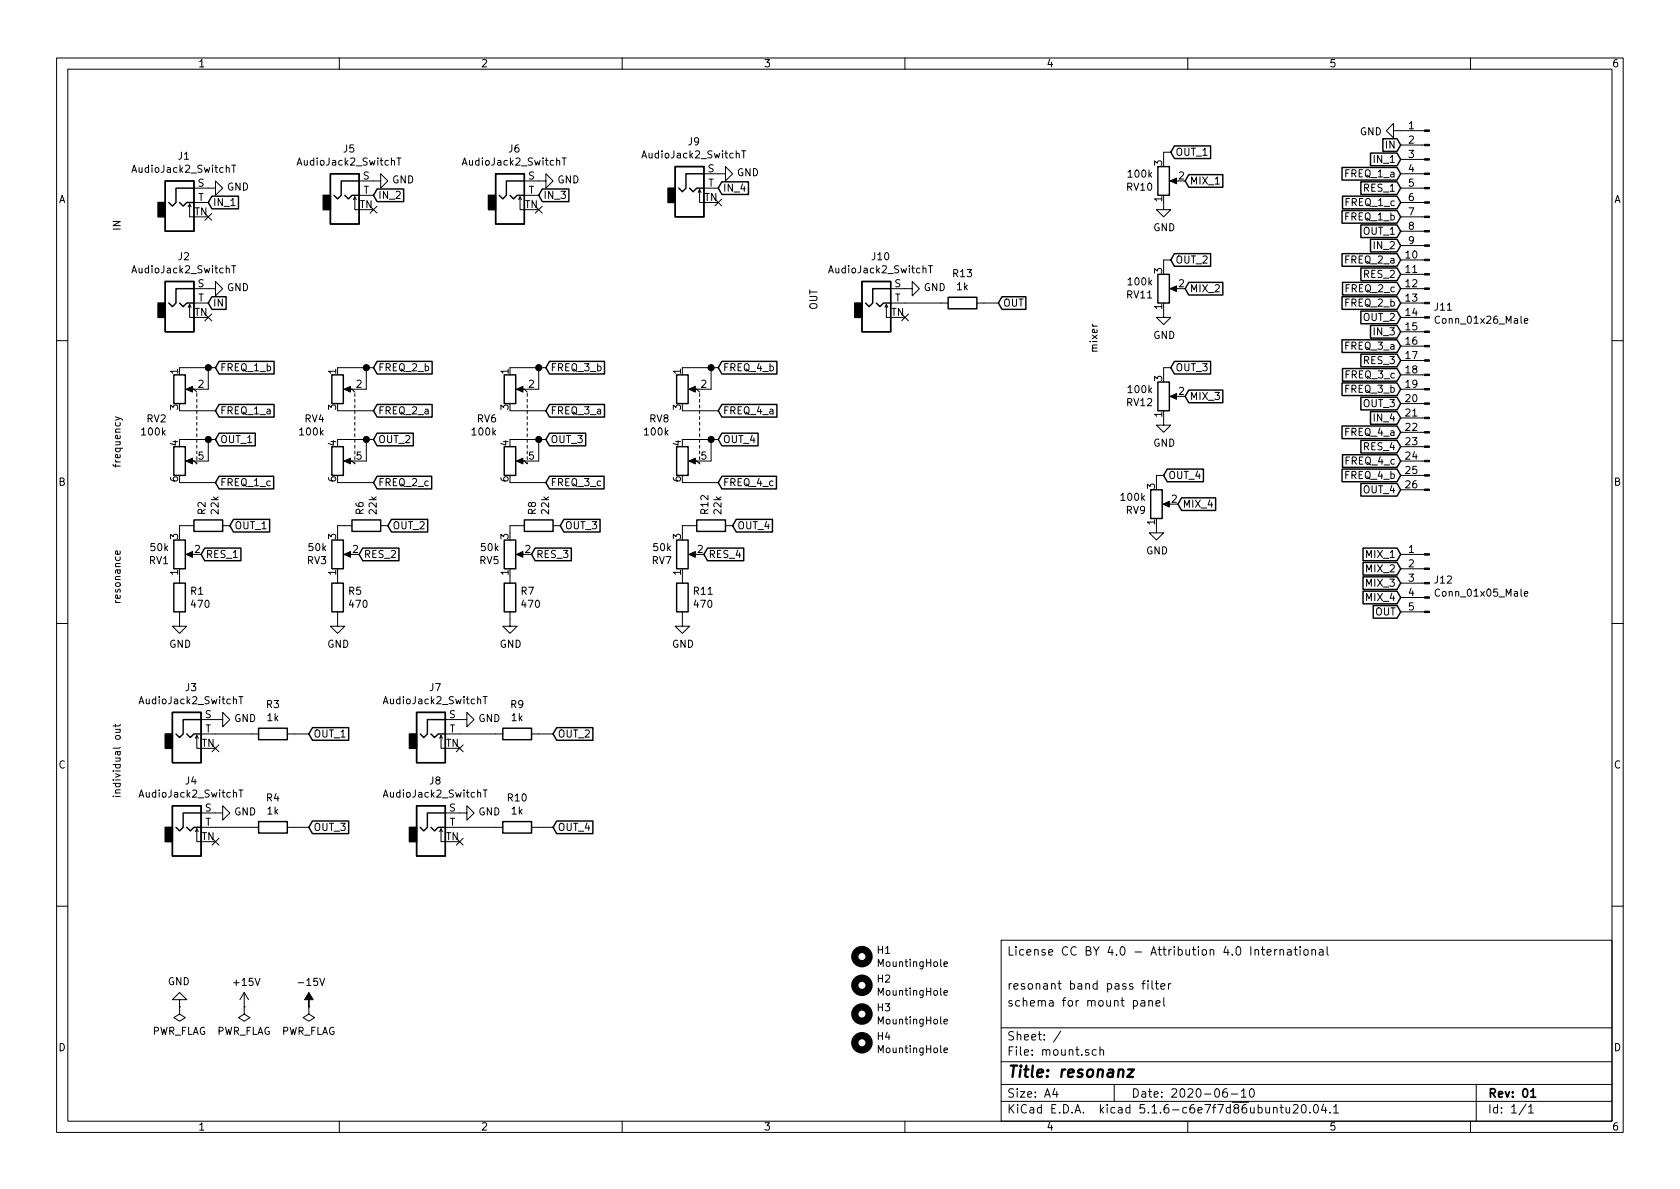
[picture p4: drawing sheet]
EESchema Schematic File Version 4
EELAYER 30 0
EELAYER END
$Descr A4 11693 8268
encoding utf-8
Sheet 1 1
Title "resonanz"
Date "2020-06-10"
Rev "01"
Comp ""
Comment1 "schema for mount panel"
Comment2 "resonant band pass filter"
Comment3 ""
Comment4 "License CC BY 4.0 - Attribution 4.0 International"
$EndDescr
$Comp
L Device:R_POT RV1
U 1 1
P 1250 3850
F 0 "RV1" H 1180 3896 50  0000 R CNN
F 1 "50k" H 1180 3805 50  0000 R CNN
F 2 "elektrophon:Potentiometer_Alpha_RD901F-40-00D_Single_Vertical" H 1250 3850 50  0001 C CNN
F 3 "~" H 1250 3850 50  0001 C CNN
	1    1250 3850
	1    0    0    1   
$EndComp
Text Notes 850  4200 1    50   ~ 0
resonance
$Comp
L Connector:AudioJack2_SwitchT J1
U 1 1
P 1250 1400
F 0 "J1" H 1280 1725 50  0000 C CNN
F 1 "AudioJack2_SwitchT" H 1280 1634 50  0000 C CNN
F 2 "elektrophon:Jack_3.5mm_WQP-PJ398SM_Vertical" H 1250 1400 50  0001 C CNN
F 3 "~" H 1250 1400 50  0001 C CNN
	1    1250 1400
	1    0    0    -1  
$EndComp
$Comp
L power:GND #PWR03
U 1 1
P 1450 1300
F 0 "#PWR03" H 1450 1050 50  0001 C CNN
F 1 "GND" V 1455 1172 50  0000 R CNN
F 2 "" H 1450 1300 50  0001 C CNN
F 3 "" H 1450 1300 50  0001 C CNN
	1    1450 1300
	0    -1   -1   0   
$EndComp
NoConn ~ 1450 1500
$Comp
L power:+15V #PWR05
U 1 1
P 1700 7000
F 0 "#PWR05" H 1700 6850 50  0001 C CNN
F 1 "+15V" H 1715 7173 50  0000 C CNN
F 2 "" H 1700 7000 50  0001 C CNN
F 3 "" H 1700 7000 50  0001 C CNN
	1    1700 7000
	1    0    0    -1  
$EndComp
$Comp
L power:-15V #PWR08
U 1 1
P 2150 7000
F 0 "#PWR08" H 2150 7100 50  0001 C CNN
F 1 "-15V" H 2165 7173 50  0000 C CNN
F 2 "" H 2150 7000 50  0001 C CNN
F 3 "" H 2150 7000 50  0001 C CNN
	1    2150 7000
	1    0    0    -1  
$EndComp
$Comp
L power:GND #PWR02
U 1 1
P 1250 7000
F 0 "#PWR02" H 1250 6750 50  0001 C CNN
F 1 "GND" H 1255 6827 50  0000 C CNN
F 2 "" H 1250 7000 50  0001 C CNN
F 3 "" H 1250 7000 50  0001 C CNN
	1    1250 7000
	-1   0    0    1   
$EndComp
$Comp
L power:PWR_FLAG #FLG01
U 1 1
P 1250 7000
F 0 "#FLG01" H 1250 7075 50  0001 C CNN
F 1 "PWR_FLAG" H 1250 7173 50  0000 C CNN
F 2 "" H 1250 7000 50  0001 C CNN
F 3 "~" H 1250 7000 50  0001 C CNN
	1    1250 7000
	-1   0    0    1   
$EndComp
$Comp
L power:PWR_FLAG #FLG02
U 1 1
P 1700 7000
F 0 "#FLG02" H 1700 7075 50  0001 C CNN
F 1 "PWR_FLAG" H 1700 7173 50  0000 C CNN
F 2 "" H 1700 7000 50  0001 C CNN
F 3 "~" H 1700 7000 50  0001 C CNN
	1    1700 7000
	-1   0    0    1   
$EndComp
$Comp
L power:PWR_FLAG #FLG03
U 1 1
P 2150 7000
F 0 "#FLG03" H 2150 7075 50  0001 C CNN
F 1 "PWR_FLAG" H 2150 7173 50  0000 C CNN
F 2 "" H 2150 7000 50  0001 C CNN
F 3 "~" H 2150 7000 50  0001 C CNN
	1    2150 7000
	-1   0    0    1   
$EndComp
$Comp
L Mechanical:MountingHole H1
U 1 1
P 6000 6650
F 0 "H1" H 6100 6696 50  0000 L CNN
F 1 "MountingHole" H 6100 6605 50  0000 L CNN
F 2 "MountingHole:MountingHole_2.2mm_M2" H 6000 6650 50  0001 C CNN
F 3 "~" H 6000 6650 50  0001 C CNN
	1    6000 6650
	1    0    0    -1  
$EndComp
$Comp
L Mechanical:MountingHole H2
U 1 1
P 6000 6850
F 0 "H2" H 6100 6896 50  0000 L CNN
F 1 "MountingHole" H 6100 6805 50  0000 L CNN
F 2 "MountingHole:MountingHole_2.2mm_M2" H 6000 6850 50  0001 C CNN
F 3 "~" H 6000 6850 50  0001 C CNN
	1    6000 6850
	1    0    0    -1  
$EndComp
$Comp
L Mechanical:MountingHole H3
U 1 1
P 6000 7050
F 0 "H3" H 6100 7096 50  0000 L CNN
F 1 "MountingHole" H 6100 7005 50  0000 L CNN
F 2 "MountingHole:MountingHole_2.2mm_M2" H 6000 7050 50  0001 C CNN
F 3 "~" H 6000 7050 50  0001 C CNN
	1    6000 7050
	1    0    0    -1  
$EndComp
$Comp
L Mechanical:MountingHole H4
U 1 1
P 6000 7250
F 0 "H4" H 6100 7296 50  0000 L CNN
F 1 "MountingHole" H 6100 7205 50  0000 L CNN
F 2 "MountingHole:MountingHole_2.2mm_M2" H 6000 7250 50  0001 C CNN
F 3 "~" H 6000 7250 50  0001 C CNN
	1    6000 7250
	1    0    0    -1  
$EndComp
Text GLabel 1450 1400 2    50   Input ~ 0
IN_1
$Comp
L Connector:AudioJack2_SwitchT J2
U 1 1
P 1250 2100
F 0 "J2" H 1280 2425 50  0000 C CNN
F 1 "AudioJack2_SwitchT" H 1280 2334 50  0000 C CNN
F 2 "elektrophon:Jack_3.5mm_WQP-PJ398SM_Vertical" H 1250 2100 50  0001 C CNN
F 3 "~" H 1250 2100 50  0001 C CNN
	1    1250 2100
	1    0    0    -1  
$EndComp
Text Notes 850  1600 1    50   ~ 0
IN
$Comp
L power:GND #PWR04
U 1 1
P 1450 2000
F 0 "#PWR04" H 1450 1750 50  0001 C CNN
F 1 "GND" V 1455 1872 50  0000 R CNN
F 2 "" H 1450 2000 50  0001 C CNN
F 3 "" H 1450 2000 50  0001 C CNN
	1    1450 2000
	0    -1   -1   0   
$EndComp
NoConn ~ 1450 2200
Text GLabel 1450 2100 2    50   Input ~ 0
IN
$Comp
L Device:R_POT_Dual RV2
U 1 1
P 1350 2950
F 0 "RV2" V 1304 2763 50  0000 R CNN
F 1 "100k" V 1395 2763 50  0000 R CNN
F 2 "elektrophon:Potentiometer_Alpha_RD902F-40-00D_Dual_Vertical" H 1600 2875 50  0001 C CNN
F 3 "~" H 1600 2875 50  0001 C CNN
	1    1350 2950
	0    1    1    0   
$EndComp
$Comp
L Connector:AudioJack2_SwitchT J3
U 1 1
P 1300 5100
F 0 "J3" H 1330 5425 50  0000 C CNN
F 1 "AudioJack2_SwitchT" H 1330 5334 50  0000 C CNN
F 2 "elektrophon:Jack_3.5mm_WQP-PJ398SM_Vertical" H 1300 5100 50  0001 C CNN
F 3 "~" H 1300 5100 50  0001 C CNN
	1    1300 5100
	1    0    0    -1  
$EndComp
$Comp
L power:GND #PWR06
U 1 1
P 1500 5000
F 0 "#PWR06" H 1500 4750 50  0001 C CNN
F 1 "GND" V 1505 4872 50  0000 R CNN
F 2 "" H 1500 5000 50  0001 C CNN
F 3 "" H 1500 5000 50  0001 C CNN
	1    1500 5000
	0    -1   -1   0   
$EndComp
NoConn ~ 1500 5200
Text GLabel 2150 5100 2    50   Input ~ 0
OUT_1
$Comp
L Device:R R1
U 1 1
P 1250 4150
F 0 "R1" H 1320 4196 50  0000 L CNN
F 1 "470" H 1320 4105 50  0000 L CNN
F 2 "Resistor_THT:R_Axial_DIN0207_L6.3mm_D2.5mm_P10.16mm_Horizontal" V 1180 4150 50  0001 C CNN
F 3 "~" H 1250 4150 50  0001 C CNN
	1    1250 4150
	1    0    0    -1  
$EndComp
$Comp
L power:GND #PWR01
U 1 1
P 1250 4300
F 0 "#PWR01" H 1250 4050 50  0001 C CNN
F 1 "GND" H 1255 4127 50  0000 C CNN
F 2 "" H 1250 4300 50  0001 C CNN
F 3 "" H 1250 4300 50  0001 C CNN
	1    1250 4300
	1    0    0    -1  
$EndComp
Text GLabel 1400 3850 2    50   Input ~ 0
RES_1
Wire Wire Line
	1300 3650 1250 3650
Wire Wire Line
	1250 3650 1250 3700
Text Notes 850  3250 1    50   ~ 0
frequency
Text GLabel 1500 2850 2    50   Input ~ 0
FREQ_1_a
Text GLabel 1500 2550 2    50   Input ~ 0
FREQ_1_b
Text GLabel 1500 3350 2    50   Input ~ 0
FREQ_1_c
Text GLabel 1500 3050 2    50   Input ~ 0
OUT_1
Wire Wire Line
	1500 2550 1450 2550
Wire Wire Line
	1500 3050 1450 3050
$Comp
L Device:R R3
U 1 1
P 1900 5100
F 0 "R3" V 1693 5100 50  0000 C CNN
F 1 "1k" V 1784 5100 50  0000 C CNN
F 2 "Resistor_THT:R_Axial_DIN0207_L6.3mm_D2.5mm_P10.16mm_Horizontal" V 1830 5100 50  0001 C CNN
F 3 "~" H 1900 5100 50  0001 C CNN
	1    1900 5100
	0    1    1    0   
$EndComp
Wire Wire Line
	2150 5100 2050 5100
Wire Wire Line
	1750 5100 1500 5100
$Comp
L Device:R_POT RV3
U 1 1
P 2350 3850
F 0 "RV3" H 2280 3896 50  0000 R CNN
F 1 "50k" H 2280 3805 50  0000 R CNN
F 2 "elektrophon:Potentiometer_Alpha_RD901F-40-00D_Single_Vertical" H 2350 3850 50  0001 C CNN
F 3 "~" H 2350 3850 50  0001 C CNN
	1    2350 3850
	1    0    0    1   
$EndComp
$Comp
L Connector:AudioJack2_SwitchT J5
U 1 1
P 2400 1350
F 0 "J5" H 2430 1675 50  0000 C CNN
F 1 "AudioJack2_SwitchT" H 2430 1584 50  0000 C CNN
F 2 "elektrophon:Jack_3.5mm_WQP-PJ398SM_Vertical" H 2400 1350 50  0001 C CNN
F 3 "~" H 2400 1350 50  0001 C CNN
	1    2400 1350
	1    0    0    -1  
$EndComp
$Comp
L power:GND #PWR010
U 1 1
P 2600 1250
F 0 "#PWR010" H 2600 1000 50  0001 C CNN
F 1 "GND" V 2605 1122 50  0000 R CNN
F 2 "" H 2600 1250 50  0001 C CNN
F 3 "" H 2600 1250 50  0001 C CNN
	1    2600 1250
	0    -1   -1   0   
$EndComp
NoConn ~ 2600 1450
Text GLabel 2600 1350 2    50   Input ~ 0
IN_2
$Comp
L Device:R_POT_Dual RV4
U 1 1
P 2450 2950
F 0 "RV4" V 2404 2763 50  0000 R CNN
F 1 "100k" V 2495 2763 50  0000 R CNN
F 2 "elektrophon:Potentiometer_Alpha_RD902F-40-00D_Dual_Vertical" H 2700 2875 50  0001 C CNN
F 3 "~" H 2700 2875 50  0001 C CNN
	1    2450 2950
	0    1    1    0   
$EndComp
$Comp
L Connector:AudioJack2_SwitchT J7
U 1 1
P 3000 5100
F 0 "J7" H 3030 5425 50  0000 C CNN
F 1 "AudioJack2_SwitchT" H 3030 5334 50  0000 C CNN
F 2 "elektrophon:Jack_3.5mm_WQP-PJ398SM_Vertical" H 3000 5100 50  0001 C CNN
F 3 "~" H 3000 5100 50  0001 C CNN
	1    3000 5100
	1    0    0    -1  
$EndComp
$Comp
L power:GND #PWR013
U 1 1
P 3200 5000
F 0 "#PWR013" H 3200 4750 50  0001 C CNN
F 1 "GND" V 3205 4872 50  0000 R CNN
F 2 "" H 3200 5000 50  0001 C CNN
F 3 "" H 3200 5000 50  0001 C CNN
	1    3200 5000
	0    -1   -1   0   
$EndComp
NoConn ~ 3200 5200
Text GLabel 3850 5100 2    50   Input ~ 0
OUT_2
$Comp
L Device:R R5
U 1 1
P 2350 4150
F 0 "R5" H 2420 4196 50  0000 L CNN
F 1 "470" H 2420 4105 50  0000 L CNN
F 2 "Resistor_THT:R_Axial_DIN0207_L6.3mm_D2.5mm_P10.16mm_Horizontal" V 2280 4150 50  0001 C CNN
F 3 "~" H 2350 4150 50  0001 C CNN
	1    2350 4150
	1    0    0    -1  
$EndComp
$Comp
L power:GND #PWR09
U 1 1
P 2350 4300
F 0 "#PWR09" H 2350 4050 50  0001 C CNN
F 1 "GND" H 2355 4127 50  0000 C CNN
F 2 "" H 2350 4300 50  0001 C CNN
F 3 "" H 2350 4300 50  0001 C CNN
	1    2350 4300
	1    0    0    -1  
$EndComp
Text GLabel 2500 3850 2    50   Input ~ 0
RES_2
Wire Wire Line
	2400 3650 2350 3650
Wire Wire Line
	2350 3650 2350 3700
Text GLabel 2600 2850 2    50   Input ~ 0
FREQ_2_a
Text GLabel 2600 2550 2    50   Input ~ 0
FREQ_2_b
Text GLabel 2600 3050 2    50   Input ~ 0
OUT_2
Wire Wire Line
	2600 2550 2550 2550
Wire Wire Line
	2600 3050 2550 3050
$Comp
L Device:R R9
U 1 1
P 3600 5100
F 0 "R9" V 3393 5100 50  0000 C CNN
F 1 "1k" V 3484 5100 50  0000 C CNN
F 2 "Resistor_THT:R_Axial_DIN0207_L6.3mm_D2.5mm_P10.16mm_Horizontal" V 3530 5100 50  0001 C CNN
F 3 "~" H 3600 5100 50  0001 C CNN
	1    3600 5100
	0    1    1    0   
$EndComp
Wire Wire Line
	3850 5100 3750 5100
Wire Wire Line
	3450 5100 3200 5100
$Comp
L Device:R_POT RV5
U 1 1
P 3550 3850
F 0 "RV5" H 3480 3896 50  0000 R CNN
F 1 "50k" H 3480 3805 50  0000 R CNN
F 2 "elektrophon:Potentiometer_Alpha_RD901F-40-00D_Single_Vertical" H 3550 3850 50  0001 C CNN
F 3 "~" H 3550 3850 50  0001 C CNN
	1    3550 3850
	1    0    0    1   
$EndComp
$Comp
L Connector:AudioJack2_SwitchT J6
U 1 1
P 3550 1350
F 0 "J6" H 3580 1675 50  0000 C CNN
F 1 "AudioJack2_SwitchT" H 3580 1584 50  0000 C CNN
F 2 "elektrophon:Jack_3.5mm_WQP-PJ398SM_Vertical" H 3550 1350 50  0001 C CNN
F 3 "~" H 3550 1350 50  0001 C CNN
	1    3550 1350
	1    0    0    -1  
$EndComp
$Comp
L power:GND #PWR012
U 1 1
P 3750 1250
F 0 "#PWR012" H 3750 1000 50  0001 C CNN
F 1 "GND" V 3755 1122 50  0000 R CNN
F 2 "" H 3750 1250 50  0001 C CNN
F 3 "" H 3750 1250 50  0001 C CNN
	1    3750 1250
	0    -1   -1   0   
$EndComp
NoConn ~ 3750 1450
Text GLabel 3750 1350 2    50   Input ~ 0
IN_3
$Comp
L Device:R_POT_Dual RV6
U 1 1
P 3650 2950
F 0 "RV6" V 3604 2763 50  0000 R CNN
F 1 "100k" V 3695 2763 50  0000 R CNN
F 2 "elektrophon:Potentiometer_Alpha_RD902F-40-00D_Dual_Vertical" H 3900 2875 50  0001 C CNN
F 3 "~" H 3900 2875 50  0001 C CNN
	1    3650 2950
	0    1    1    0   
$EndComp
$Comp
L Connector:AudioJack2_SwitchT J4
U 1 1
P 1300 5750
F 0 "J4" H 1330 6075 50  0000 C CNN
F 1 "AudioJack2_SwitchT" H 1330 5984 50  0000 C CNN
F 2 "elektrophon:Jack_3.5mm_WQP-PJ398SM_Vertical" H 1300 5750 50  0001 C CNN
F 3 "~" H 1300 5750 50  0001 C CNN
	1    1300 5750
	1    0    0    -1  
$EndComp
Text Notes 850  5550 1    50   ~ 0
individual out
$Comp
L power:GND #PWR07
U 1 1
P 1500 5650
F 0 "#PWR07" H 1500 5400 50  0001 C CNN
F 1 "GND" V 1505 5522 50  0000 R CNN
F 2 "" H 1500 5650 50  0001 C CNN
F 3 "" H 1500 5650 50  0001 C CNN
	1    1500 5650
	0    -1   -1   0   
$EndComp
NoConn ~ 1500 5850
Text GLabel 2150 5750 2    50   Input ~ 0
OUT_3
$Comp
L Device:R R7
U 1 1
P 3550 4150
F 0 "R7" H 3620 4196 50  0000 L CNN
F 1 "470" H 3620 4105 50  0000 L CNN
F 2 "Resistor_THT:R_Axial_DIN0207_L6.3mm_D2.5mm_P10.16mm_Horizontal" V 3480 4150 50  0001 C CNN
F 3 "~" H 3550 4150 50  0001 C CNN
	1    3550 4150
	1    0    0    -1  
$EndComp
$Comp
L power:GND #PWR011
U 1 1
P 3550 4300
F 0 "#PWR011" H 3550 4050 50  0001 C CNN
F 1 "GND" H 3555 4127 50  0000 C CNN
F 2 "" H 3550 4300 50  0001 C CNN
F 3 "" H 3550 4300 50  0001 C CNN
	1    3550 4300
	1    0    0    -1  
$EndComp
Text GLabel 3700 3850 2    50   Input ~ 0
RES_3
Wire Wire Line
	3600 3650 3550 3650
Wire Wire Line
	3550 3650 3550 3700
Text GLabel 3800 2850 2    50   Input ~ 0
FREQ_3_a
Text GLabel 3800 2550 2    50   Input ~ 0
FREQ_3_b
Text GLabel 3800 3350 2    50   Input ~ 0
FREQ_3_c
Text GLabel 3800 3050 2    50   Input ~ 0
OUT_3
Wire Wire Line
	3800 2550 3750 2550
Wire Wire Line
	3800 3050 3750 3050
$Comp
L Device:R R4
U 1 1
P 1900 5750
F 0 "R4" V 1693 5750 50  0000 C CNN
F 1 "1k" V 1784 5750 50  0000 C CNN
F 2 "Resistor_THT:R_Axial_DIN0207_L6.3mm_D2.5mm_P10.16mm_Horizontal" V 1830 5750 50  0001 C CNN
F 3 "~" H 1900 5750 50  0001 C CNN
	1    1900 5750
	0    1    1    0   
$EndComp
Wire Wire Line
	2150 5750 2050 5750
Wire Wire Line
	1750 5750 1500 5750
Text GLabel 2600 3350 2    50   Input ~ 0
FREQ_2_c
$Comp
L Connector:AudioJack2_SwitchT J10
U 1 1
P 6100 2100
F 0 "J10" H 6130 2425 50  0000 C CNN
F 1 "AudioJack2_SwitchT" H 6130 2334 50  0000 C CNN
F 2 "elektrophon:Jack_3.5mm_WQP-PJ398SM_Vertical" H 6100 2100 50  0001 C CNN
F 3 "~" H 6100 2100 50  0001 C CNN
	1    6100 2100
	1    0    0    -1  
$EndComp
Text Notes 5700 2150 1    50   ~ 0
OUT
$Comp
L power:GND #PWR021
U 1 1
P 6300 2000
F 0 "#PWR021" H 6300 1750 50  0001 C CNN
F 1 "GND" V 6305 1872 50  0000 R CNN
F 2 "" H 6300 2000 50  0001 C CNN
F 3 "" H 6300 2000 50  0001 C CNN
	1    6300 2000
	0    -1   -1   0   
$EndComp
NoConn ~ 6300 2200
Text GLabel 6950 2100 2    50   Input ~ 0
OUT
$Comp
L Device:R R13
U 1 1
P 6700 2100
F 0 "R13" V 6493 2100 50  0000 C CNN
F 1 "1k" V 6584 2100 50  0000 C CNN
F 2 "Resistor_THT:R_Axial_DIN0207_L6.3mm_D2.5mm_P10.16mm_Horizontal" V 6630 2100 50  0001 C CNN
F 3 "~" H 6700 2100 50  0001 C CNN
	1    6700 2100
	0    1    1    0   
$EndComp
Wire Wire Line
	6950 2100 6850 2100
Wire Wire Line
	6550 2100 6300 2100
$Comp
L Device:R_POT RV10
U 1 1
P 8100 1250
F 0 "RV10" H 8030 1296 50  0000 R CNN
F 1 "100k" H 8030 1205 50  0000 R CNN
F 2 "elektrophon:Potentiometer_Alpha_RD901F-40-00D_Single_Vertical" H 8100 1250 50  0001 C CNN
F 3 "~" H 8100 1250 50  0001 C CNN
	1    8100 1250
	1    0    0    1   
$EndComp
$Comp
L power:GND #PWR018
U 1 1
P 8100 1400
F 0 "#PWR018" H 8100 1150 50  0001 C CNN
F 1 "GND" H 8105 1227 50  0000 C CNN
F 2 "" H 8100 1400 50  0001 C CNN
F 3 "" H 8100 1400 50  0001 C CNN
	1    8100 1400
	1    0    0    -1  
$EndComp
Text GLabel 8150 1050 2    50   Input ~ 0
OUT_1
Text GLabel 8250 1250 2    50   Input ~ 0
MIX_1
Wire Wire Line
	8150 1050 8100 1050
Wire Wire Line
	8100 1050 8100 1100
$Comp
L Device:R_POT RV11
U 1 1
P 8100 2000
F 0 "RV11" H 8030 2046 50  0000 R CNN
F 1 "100k" H 8030 1955 50  0000 R CNN
F 2 "elektrophon:Potentiometer_Alpha_RD901F-40-00D_Single_Vertical" H 8100 2000 50  0001 C CNN
F 3 "~" H 8100 2000 50  0001 C CNN
	1    8100 2000
	1    0    0    1   
$EndComp
Text Notes 7650 2450 1    50   ~ 0
mixer
$Comp
L power:GND #PWR019
U 1 1
P 8100 2150
F 0 "#PWR019" H 8100 1900 50  0001 C CNN
F 1 "GND" H 8105 1977 50  0000 C CNN
F 2 "" H 8100 2150 50  0001 C CNN
F 3 "" H 8100 2150 50  0001 C CNN
	1    8100 2150
	1    0    0    -1  
$EndComp
Text GLabel 8150 1800 2    50   Input ~ 0
OUT_2
Text GLabel 8250 2000 2    50   Input ~ 0
MIX_2
Wire Wire Line
	8150 1800 8100 1800
Wire Wire Line
	8100 1800 8100 1850
$Comp
L Device:R_POT RV12
U 1 1
P 8100 2750
F 0 "RV12" H 8030 2796 50  0000 R CNN
F 1 "100k" H 8030 2705 50  0000 R CNN
F 2 "elektrophon:Potentiometer_Alpha_RD901F-40-00D_Single_Vertical" H 8100 2750 50  0001 C CNN
F 3 "~" H 8100 2750 50  0001 C CNN
	1    8100 2750
	1    0    0    1   
$EndComp
$Comp
L power:GND #PWR020
U 1 1
P 8100 2900
F 0 "#PWR020" H 8100 2650 50  0001 C CNN
F 1 "GND" H 8105 2727 50  0000 C CNN
F 2 "" H 8100 2900 50  0001 C CNN
F 3 "" H 8100 2900 50  0001 C CNN
	1    8100 2900
	1    0    0    -1  
$EndComp
Text GLabel 8150 2550 2    50   Input ~ 0
OUT_3
Text GLabel 8250 2750 2    50   Input ~ 0
MIX_3
Wire Wire Line
	8150 2550 8100 2550
Wire Wire Line
	8100 2550 8100 2600
Text GLabel 1600 3650 2    50   Input ~ 0
OUT_1
$Comp
L Device:R R2
U 1 1
P 1450 3650
F 0 "R2" H 1520 3696 50  0000 L CNN
F 1 "22k" H 1520 3605 50  0000 L CNN
F 2 "Resistor_THT:R_Axial_DIN0207_L6.3mm_D2.5mm_P10.16mm_Horizontal" V 1380 3650 50  0001 C CNN
F 3 "~" H 1450 3650 50  0001 C CNN
	1    1450 3650
	0    -1   -1   0   
$EndComp
Text GLabel 9750 3850 0    50   Input ~ 0
MIX_1
Text GLabel 9750 3950 0    50   Input ~ 0
MIX_2
Text GLabel 9750 4050 0    50   Input ~ 0
MIX_3
$Comp
L Device:R_POT RV9
U 1 1
P 8050 3500
F 0 "RV9" H 7980 3546 50  0000 R CNN
F 1 "100k" H 7980 3455 50  0000 R CNN
F 2 "elektrophon:Potentiometer_Alpha_RD901F-40-00D_Single_Vertical" H 8050 3500 50  0001 C CNN
F 3 "~" H 8050 3500 50  0001 C CNN
	1    8050 3500
	1    0    0    1   
$EndComp
$Comp
L power:GND #PWR017
U 1 1
P 8050 3650
F 0 "#PWR017" H 8050 3400 50  0001 C CNN
F 1 "GND" H 8055 3477 50  0000 C CNN
F 2 "" H 8050 3650 50  0001 C CNN
F 3 "" H 8050 3650 50  0001 C CNN
	1    8050 3650
	1    0    0    -1  
$EndComp
Text GLabel 8100 3300 2    50   Input ~ 0
OUT_4
Text GLabel 8200 3500 2    50   Input ~ 0
MIX_4
Wire Wire Line
	8100 3300 8050 3300
Wire Wire Line
	8050 3300 8050 3350
$Comp
L Device:R_POT RV7
U 1 1
P 4750 3850
F 0 "RV7" H 4680 3896 50  0000 R CNN
F 1 "50k" H 4680 3805 50  0000 R CNN
F 2 "elektrophon:Potentiometer_Alpha_RD901F-40-00D_Single_Vertical" H 4750 3850 50  0001 C CNN
F 3 "~" H 4750 3850 50  0001 C CNN
	1    4750 3850
	1    0    0    1   
$EndComp
$Comp
L Connector:AudioJack2_SwitchT J9
U 1 1
P 4800 1300
F 0 "J9" H 4830 1625 50  0000 C CNN
F 1 "AudioJack2_SwitchT" H 4830 1534 50  0000 C CNN
F 2 "elektrophon:Jack_3.5mm_WQP-PJ398SM_Vertical" H 4800 1300 50  0001 C CNN
F 3 "~" H 4800 1300 50  0001 C CNN
	1    4800 1300
	1    0    0    -1  
$EndComp
$Comp
L power:GND #PWR016
U 1 1
P 5000 1200
F 0 "#PWR016" H 5000 950 50  0001 C CNN
F 1 "GND" V 5005 1072 50  0000 R CNN
F 2 "" H 5000 1200 50  0001 C CNN
F 3 "" H 5000 1200 50  0001 C CNN
	1    5000 1200
	0    -1   -1   0   
$EndComp
NoConn ~ 5000 1400
Text GLabel 5000 1300 2    50   Input ~ 0
IN_4
$Comp
L Device:R_POT_Dual RV8
U 1 1
P 4850 2950
F 0 "RV8" V 4804 2763 50  0000 R CNN
F 1 "100k" V 4895 2763 50  0000 R CNN
F 2 "elektrophon:Potentiometer_Alpha_RD902F-40-00D_Dual_Vertical" H 5100 2875 50  0001 C CNN
F 3 "~" H 5100 2875 50  0001 C CNN
	1    4850 2950
	0    1    1    0   
$EndComp
$Comp
L Device:R R11
U 1 1
P 4750 4150
F 0 "R11" H 4820 4196 50  0000 L CNN
F 1 "470" H 4820 4105 50  0000 L CNN
F 2 "Resistor_THT:R_Axial_DIN0207_L6.3mm_D2.5mm_P10.16mm_Horizontal" V 4680 4150 50  0001 C CNN
F 3 "~" H 4750 4150 50  0001 C CNN
	1    4750 4150
	1    0    0    -1  
$EndComp
$Comp
L power:GND #PWR015
U 1 1
P 4750 4300
F 0 "#PWR015" H 4750 4050 50  0001 C CNN
F 1 "GND" H 4755 4127 50  0000 C CNN
F 2 "" H 4750 4300 50  0001 C CNN
F 3 "" H 4750 4300 50  0001 C CNN
	1    4750 4300
	1    0    0    -1  
$EndComp
Text GLabel 4900 3850 2    50   Input ~ 0
RES_4
Wire Wire Line
	4800 3650 4750 3650
Wire Wire Line
	4750 3650 4750 3700
Text GLabel 5000 2850 2    50   Input ~ 0
FREQ_4_a
Text GLabel 5000 2550 2    50   Input ~ 0
FREQ_4_b
Text GLabel 5000 3350 2    50   Input ~ 0
FREQ_4_c
Text GLabel 5000 3050 2    50   Input ~ 0
OUT_4
Wire Wire Line
	5000 2550 4950 2550
Wire Wire Line
	5000 3050 4950 3050
$Comp
L Connector:AudioJack2_SwitchT J8
U 1 1
P 3000 5750
F 0 "J8" H 3030 6075 50  0000 C CNN
F 1 "AudioJack2_SwitchT" H 3030 5984 50  0000 C CNN
F 2 "elektrophon:Jack_3.5mm_WQP-PJ398SM_Vertical" H 3000 5750 50  0001 C CNN
F 3 "~" H 3000 5750 50  0001 C CNN
	1    3000 5750
	1    0    0    -1  
$EndComp
$Comp
L power:GND #PWR014
U 1 1
P 3200 5650
F 0 "#PWR014" H 3200 5400 50  0001 C CNN
F 1 "GND" V 3205 5522 50  0000 R CNN
F 2 "" H 3200 5650 50  0001 C CNN
F 3 "" H 3200 5650 50  0001 C CNN
	1    3200 5650
	0    -1   -1   0   
$EndComp
NoConn ~ 3200 5850
Text GLabel 3850 5750 2    50   Input ~ 0
OUT_4
$Comp
L Device:R R10
U 1 1
P 3600 5750
F 0 "R10" V 3393 5750 50  0000 C CNN
F 1 "1k" V 3484 5750 50  0000 C CNN
F 2 "Resistor_THT:R_Axial_DIN0207_L6.3mm_D2.5mm_P10.16mm_Horizontal" V 3530 5750 50  0001 C CNN
F 3 "~" H 3600 5750 50  0001 C CNN
	1    3600 5750
	0    1    1    0   
$EndComp
Wire Wire Line
	3850 5750 3750 5750
Wire Wire Line
	3450 5750 3200 5750
Text GLabel 9750 1000 0    50   Input ~ 0
IN
Text GLabel 9750 1100 0    50   Input ~ 0
IN_1
Text GLabel 9750 1300 0    50   Input ~ 0
RES_1
Text GLabel 9750 1200 0    50   Input ~ 0
FREQ_1_a
Text GLabel 9750 1500 0    50   Input ~ 0
FREQ_1_b
Text GLabel 9750 1400 0    50   Input ~ 0
FREQ_1_c
Text GLabel 9750 1600 0    50   Input ~ 0
OUT_1
Text GLabel 9750 1700 0    50   Input ~ 0
IN_2
Text GLabel 9750 1800 0    50   Input ~ 0
FREQ_2_a
Text GLabel 9750 2100 0    50   Input ~ 0
FREQ_2_b
Text GLabel 9750 2000 0    50   Input ~ 0
FREQ_2_c
Text GLabel 9750 2200 0    50   Input ~ 0
OUT_2
Text GLabel 9750 2300 0    50   Input ~ 0
IN_3
Text GLabel 9750 2500 0    50   Input ~ 0
RES_3
Text GLabel 9750 2400 0    50   Input ~ 0
FREQ_3_a
Text GLabel 9750 2700 0    50   Input ~ 0
FREQ_3_b
Text GLabel 9750 2600 0    50   Input ~ 0
FREQ_3_c
Text GLabel 9750 2800 0    50   Input ~ 0
OUT_3
Text GLabel 9750 4250 0    50   Input ~ 0
OUT
$Comp
L power:GND #PWR022
U 1 1
P 9750 900
F 0 "#PWR022" H 9750 650 50  0001 C CNN
F 1 "GND" V 9755 772 50  0000 R CNN
F 2 "" H 9750 900 50  0001 C CNN
F 3 "" H 9750 900 50  0001 C CNN
	1    9750 900 
	0    1    1    0   
$EndComp
Text GLabel 9750 1900 0    50   Input ~ 0
RES_2
Text GLabel 9750 2900 0    50   Input ~ 0
IN_4
Text GLabel 9750 3100 0    50   Input ~ 0
RES_4
Text GLabel 9750 3000 0    50   Input ~ 0
FREQ_4_a
Text GLabel 9750 3300 0    50   Input ~ 0
FREQ_4_b
Text GLabel 9750 3200 0    50   Input ~ 0
FREQ_4_c
Text GLabel 9750 3400 0    50   Input ~ 0
OUT_4
Text GLabel 9750 4150 0    50   Input ~ 0
MIX_4
Text GLabel 2700 3650 2    50   Input ~ 0
OUT_2
$Comp
L Device:R R6
U 1 1
P 2550 3650
F 0 "R6" H 2620 3696 50  0000 L CNN
F 1 "22k" H 2620 3605 50  0000 L CNN
F 2 "Resistor_THT:R_Axial_DIN0207_L6.3mm_D2.5mm_P10.16mm_Horizontal" V 2480 3650 50  0001 C CNN
F 3 "~" H 2550 3650 50  0001 C CNN
	1    2550 3650
	0    -1   -1   0   
$EndComp
Text GLabel 3900 3650 2    50   Input ~ 0
OUT_3
$Comp
L Device:R R8
U 1 1
P 3750 3650
F 0 "R8" H 3820 3696 50  0000 L CNN
F 1 "22k" H 3820 3605 50  0000 L CNN
F 2 "Resistor_THT:R_Axial_DIN0207_L6.3mm_D2.5mm_P10.16mm_Horizontal" V 3680 3650 50  0001 C CNN
F 3 "~" H 3750 3650 50  0001 C CNN
	1    3750 3650
	0    -1   -1   0   
$EndComp
Text GLabel 5100 3650 2    50   Input ~ 0
OUT_4
$Comp
L Device:R R12
U 1 1
P 4950 3650
F 0 "R12" H 5020 3696 50  0000 L CNN
F 1 "22k" H 5020 3605 50  0000 L CNN
F 2 "Resistor_THT:R_Axial_DIN0207_L6.3mm_D2.5mm_P10.16mm_Horizontal" V 4880 3650 50  0001 C CNN
F 3 "~" H 4950 3650 50  0001 C CNN
	1    4950 3650
	0    -1   -1   0   
$EndComp
$Comp
L Connector:Conn_01x26_Male J11
U 1 1
P 9950 2100
F 0 "J11" H 9922 2074 50  0000 R CNN
F 1 "Conn_01x26_Male" H 9922 1983 50  0000 R CNN
F 2 "Connector_PinHeader_2.54mm:PinHeader_1x26_P2.54mm_Vertical" H 9950 2100 50  0001 C CNN
F 3 "~" H 9950 2100 50  0001 C CNN
	1    9950 2100
	-1   0    0    -1  
$EndComp
$Comp
L Connector:Conn_01x05_Male J12
U 1 1
P 9950 4050
F 0 "J12" H 9922 4074 50  0000 R CNN
F 1 "Conn_01x05_Male" H 9922 3983 50  0000 R CNN
F 2 "Connector_PinHeader_2.54mm:PinHeader_1x05_P2.54mm_Vertical" H 9950 4050 50  0001 C CNN
F 3 "~" H 9950 4050 50  0001 C CNN
	1    9950 4050
	-1   0    0    -1  
$EndComp
Wire Wire Line
	1250 2850 1500 2850
Wire Wire Line
	1450 2700 1450 2550
Connection ~ 1450 2550
Wire Wire Line
	1450 2550 1250 2550
Wire Wire Line
	1250 3350 1500 3350
Wire Wire Line
	1450 3200 1450 3050
Connection ~ 1450 3050
Wire Wire Line
	1450 3050 1250 3050
Wire Wire Line
	2350 2850 2600 2850
Wire Wire Line
	2550 2700 2550 2550
Connection ~ 2550 2550
Wire Wire Line
	2550 2550 2350 2550
Wire Wire Line
	2350 3350 2600 3350
Wire Wire Line
	2550 3200 2550 3050
Connection ~ 2550 3050
Wire Wire Line
	2550 3050 2350 3050
Wire Wire Line
	3550 2850 3800 2850
Wire Wire Line
	3750 2700 3750 2550
Connection ~ 3750 2550
Wire Wire Line
	3750 2550 3550 2550
Wire Wire Line
	3550 3350 3800 3350
Wire Wire Line
	3750 3200 3750 3050
Connection ~ 3750 3050
Wire Wire Line
	3750 3050 3550 3050
Wire Wire Line
	4750 2850 5000 2850
Wire Wire Line
	4950 2700 4950 2550
Connection ~ 4950 2550
Wire Wire Line
	4950 2550 4750 2550
Wire Wire Line
	4750 3350 5000 3350
Wire Wire Line
	4950 3200 4950 3050
Connection ~ 4950 3050
Wire Wire Line
	4950 3050 4750 3050
$EndSCHEMATC
